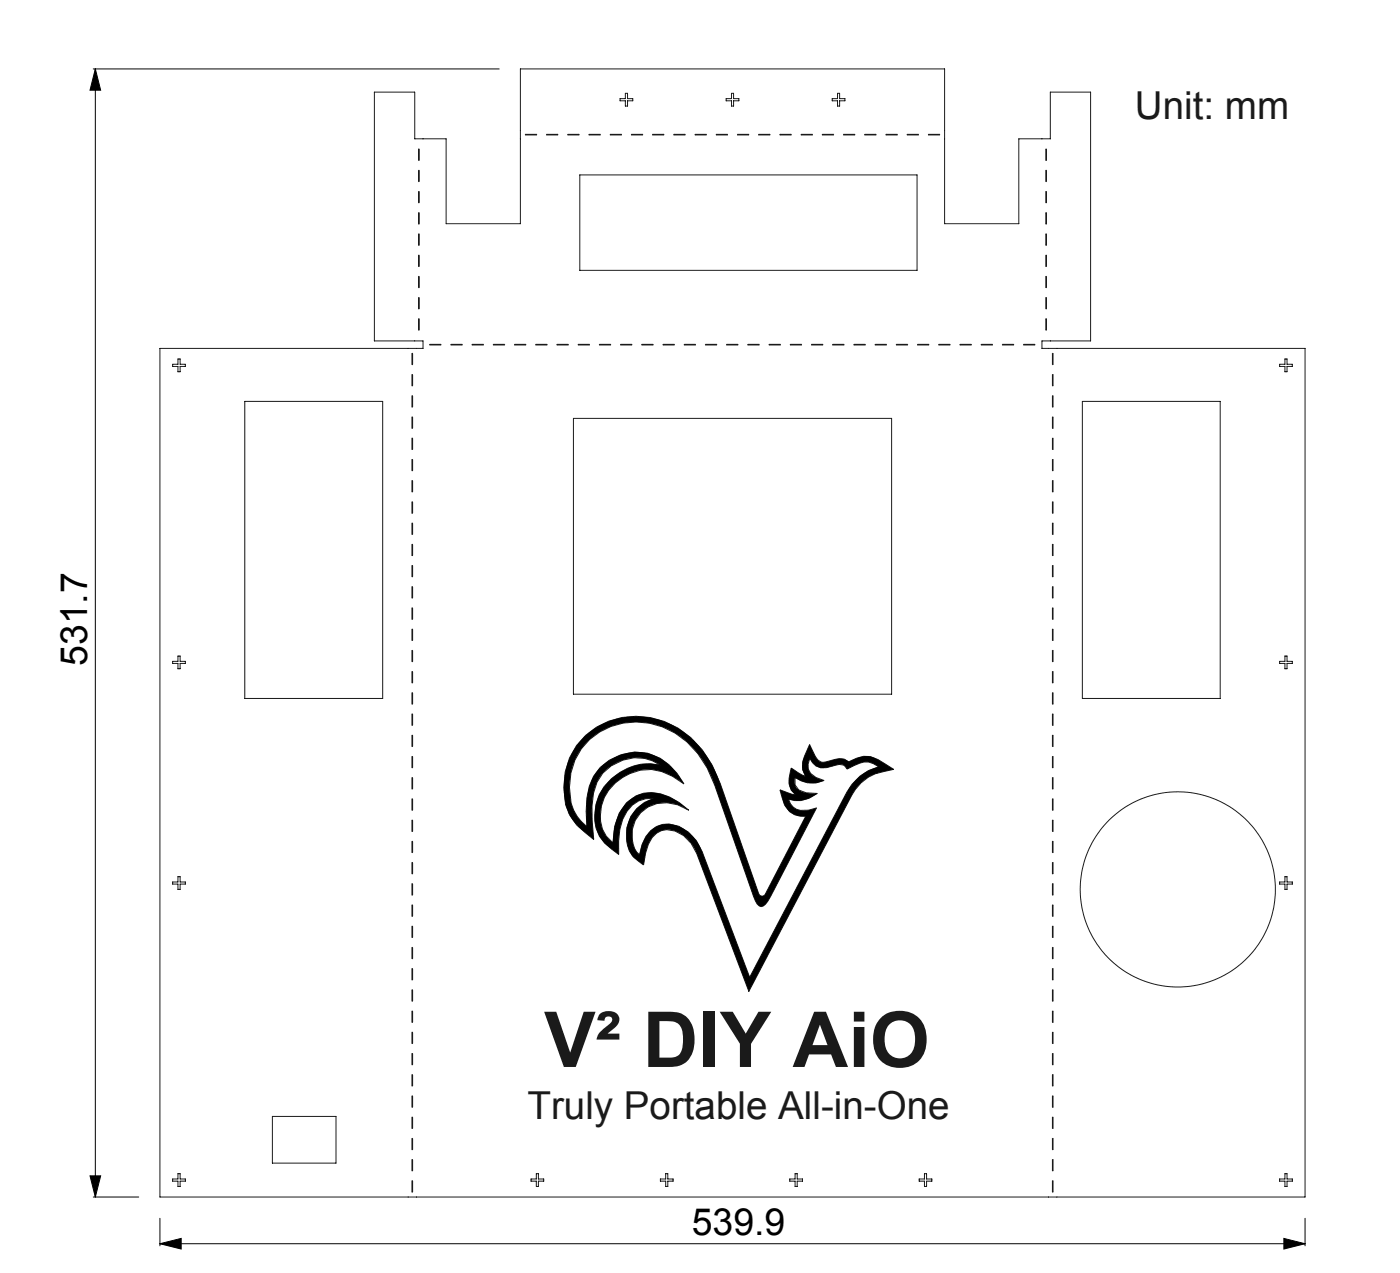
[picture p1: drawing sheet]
<svg xmlns="http://www.w3.org/2000/svg" width="660mm" height="600mm" viewBox="0 0 660 600" stroke-linecap="round" stroke-linejoin="round" font-family="sans-serif">
<g fill="none" stroke="#191924" stroke-width=".47">
<path d="M176 43h20v22h14v40h35v-73h200v73h35v-40h15v-22h19v118h-23v3h124v400h-540v-400h124v-3h-23zM292 46h3v-2h1v2h2v2h-2v2h-1v-2h-3zM342 46h3v-2h1v2h2v2h-2v2h-1v-2h-3zM392 46h3v-2h1v2h2v2h-2v2h-1v-2h-3zM197 70l1 6zM248 63l5 1zM258 63l5 1zM268 63l5 1zM278 63l5 1zM288 63h5zM298 63l5 1zM308 63h5z"/>
<path d="M318 63l5 1zM328 63h5zM338 63l5 1zM348 63h5zM358 63l5 1zM368 63h5zM378 63l5 1zM388 63l5 1zM398 63l5 1zM408 63l5 1zM418 63l5 1zM428 63l5 1z"/>
<path d="M438 63h5zM493 70v6zM197 80l1 6zM197 90l1 6zM273 82h159v45h-159zM493 80v6zM493 90v6zM197 100l1 6zM197 110l1 6zM493 100v6zM493 110v6zM197 120v6z"/>
<path d="M197 130l1 6zM493 120v6zM493 130v6zM197 140v6zM197 150l1 6zM493 140v6zM493 150v6zM81 172h3v-3h1v3h2v1h-2v2h-1v-2h-3zM194 167v5zM194 177v5zM203 162h5zM213 162l5 1z"/>
<path d="M223 162l5 1zM233 162l5 1zM243 162l5 1zM253 162l5 1zM263 162l5 1zM273 162h5zM283 162l5 1zM293 162h5zM303 162l5 1zM313 162h5zM323 162l5 1zM333 162h5z"/>
<path d="M343 162l5 1zM353 162l5 1zM363 162l5 1zM373 162l5 1zM383 162l5 1zM393 162l5 1zM403 162h5zM413 162l5 1zM423 162h5zM433 162l5 1zM443 162h5zM453 162l5 1z"/>
<path d="M463 162h5zM473 162l5 1zM483 162h5zM496 177v5zM496 167v5zM603 172h3v-3h1v3h2v1h-2v2h-1v-2h-3zM115 189h65v140h-65zM194 187v5zM194 197v5zM270 197h150v130h-150zM496 197v5zM496 187v5z"/>
<path d="M510 189h65v140h-65zM194 207v5zM194 217v5zM496 217v5zM496 207v5zM194 227v5zM194 237v5zM496 237v5zM496 227v5zM194 247v5zM194 257v5zM496 257v5z"/>
<path d="M496 247v5zM194 267v5zM194 277v5zM496 277v5zM496 267v5zM194 287v5zM194 297v5zM496 297v5zM496 287v5zM81 312h3v-3h1v3h2v1h-2v2h-1v-2h-3zM194 307v5zM194 317v5z"/>
<path d="M496 317v5zM496 307v5zM603 312h3v-3h1v3h2v1h-2v2h-1v-2h-3zM194 327v5zM194 337v5zM496 327v5zM496 337v5zM194 347v5zM194 357v5zM276 347a37 37 0 0 1 55 6l5 8 4 8 18 52a1.7 1.7 0 0 0 1 1 1.7 1.7 0 0 0 2-1l19-36a10 10 0 0 1-11-9l-1-4 7 3a9 9 0 0 1-3-11l1-2 7 4a11 11 0 0 1 1-12l1-3a12 12 0 0 0 6 8h1a10 10 0 0 1 11 0 14 14 0 0 1 18 1l3 3a24 24 0 0 0-18 9l-50 95-24-65a15 15 0 0 0-17-10 13 13 0 0 0-8 10l-1 6a17 17 0 0 1-8-18 17 17 0 0 1 13-14 15 15 0 0 0-16 15v12a21 21 0 0 1-12-16 25 25 0 0 1 31-26 21 21 0 0 0-22-1 21 21 0 0 0-10 20l1 16a28 28 0 0 1-14-25 32 32 0 0 1 10-24zM278 349a35 35 0 0 1 51 6l4 7 4 8 18 52a5 5 0 0 0 5 5l3-5 22-41a9 9 0 0 1-12-2l-1-2a14 14 0 0 0 13-3h-5l-3-2-2-2v-4a13 13 0 0 0 14 2 7 7 0 0 1-8-8l1-3a7 7 0 0 0 11 4l3-1 2 1 1 2a14 14 0 0 1 13-3l2 1a23 23 0 0 0-15 12l-46 88-22-60a18 18 0 0 0-19-12 15 15 0 0 0-11 14 15 15 0 0 1-1-17 15 15 0 0 1 14-8l6 1 5 3a26 26 0 0 0-22-8 19 19 0 0 0-13 16l-1 7a18 18 0 0 1-2-25 23 23 0 0 1 35-3 24 24 0 0 0-35-11 23 23 0 0 0-10 18v14a21 21 0 0 1-9-19 30 30 0 0 1 10-22zM496 347v5z"/>
<path d="M496 357v5zM194 367v5zM194 377v5zM496 367v5zM496 377v5zM194 387v5zM194 397v5zM496 387v5zM496 397v5zM84 413h1v3h2v1h-2v2h-1v-2h-3v-1h3zM194 407v5zM194 417v5z"/>
<path d="M496 407v5zM496 417v5zM603 416h3v-3h1v3h2v1h-2v2h-1v-2h-3zM194 427v5zM194 437v5zM496 437v5zM496 427v5zM194 447v5zM194 457v5zM496 457v5zM496 447v5zM194 467v5z"/>
<path d="M194 477v5zM496 477v5zM496 467v5zM194 487v5zM194 497v5zM496 497v5zM496 487v5zM194 507v5zM194 517v5zM496 517v5zM496 507v5zM128 526h30v22h-30z"/>
<path d="M194 527v5zM194 537v5zM496 537v5zM496 527v5zM81 556h3v-3h1v3h2v1h-2v2h-1v-2h-3zM194 547v5zM194 557v5zM250 556h3v-3h1v3h2v1h-2v2h-1v-2h-3zM311 556h3v-3h1v3h2v1h-2v2h-1v-2h-3zM372 556h3v-3h1v3h2v1h-2v2h-1v-2h-3zM433 556h3v-3h1v3h2v1h-2v2h-1v-2h-3zM496 557v5z"/>
<path d="M496 547v5zM603 556h3v-3h1v3h2v1h-2v2h-1v-2h-3z"/>
<circle cx="555" cy="419" r="46"/>
</g>
<path d="M277 349a35 35 0 0 1 54 9l6 12 18 53a4 4 0 0 0 5 4l3-5 22-41h-1a9 9 0 0 1-12-3v-1a14 14 0 0 0 13-3 10 10 0 0 1-10-4v-4a13 13 0 0 0 14 2 7 7 0 0 1-8-8l1-3a7 7 0 0 0 11 4 4 4 0 0 1 6 2 14 14 0 0 1 12-3l3 1-1 1a24 24 0 0 0-14 11l-46 88-22-60a17 17 0 0 0-21-12 17 17 0 0 0-9 14 15 15 0 0 1 0-19 15 15 0 0 1 17-5l7 3-2-2a22 22 0 0 0-23-5 23 23 0 0 0-11 22 19 19 0 0 1 2-29 23 23 0 0 1 30 0l1 1-1-1a24 24 0 0 0-27-13 24 24 0 0 0-18 26l1 9a20 20 0 0 1-8-11 31 31 0 0 1 8-30zM276 347a31 31 0 0 0-4 42l8 7-1-6a35 35 0 0 1 5-25 21 21 0 0 1 27-4 25 25 0 0 0-24 8 25 25 0 0 0-4 25l3 5 6 4v-2a25 25 0 0 1 8-23 13 13 0 0 1 8-2 17 17 0 0 0-8 29l3 3 1-1a16 16 0 0 1 8-15 15 15 0 0 1 17 10l24 65 49-92a22 22 0 0 1 17-12h2l-6-4a13 13 0 0 0-15 0 9 9 0 0 0-10 0h-1a5 5 0 0 1-6-4l-1-4-2 4a10 10 0 0 0 0 11l-7-4v1a9 9 0 0 0 2 12l-7-3 1 4a10 10 0 0 0 11 9l-19 36-1 1h-1l-1-1-20-55a41 41 0 0 0-45-28l-8 3-5 3z" fill-rule="evenodd" fill="#000"/>
<path d="M44 32h191M45 32v532M45 32l2 11h-5zM42 554h5l-2 10zM44 564h21M75 574v13M615 574v13M75 586l10-2v5zM75 586h540M605 584l10 2-10 3z" fill="none" stroke="#000" stroke-width=".47"/>
<g fill="#000">
<path d="M42 554h5l-2 10zM45 32l2 11h-5z"/>
<path d="M75 586l10-2v5zM605 584l10 2-10 3z"/>
</g>
<text font-size="36.3" fill="#191924" x="257" y="503">V² DIY AiO</text>
<g font-size="18.2" fill="#191924">
<text x="535" y="56">Unit: mm</text>
<text x="249" y="528">Truly Portable All-in-One</text>
</g>
<g font-size="17.6">
<text x="41" y="314" transform="rotate(-90 41 314)">531.7</text>
<text x="326" y="582">539.9</text>
</g>
</svg>
